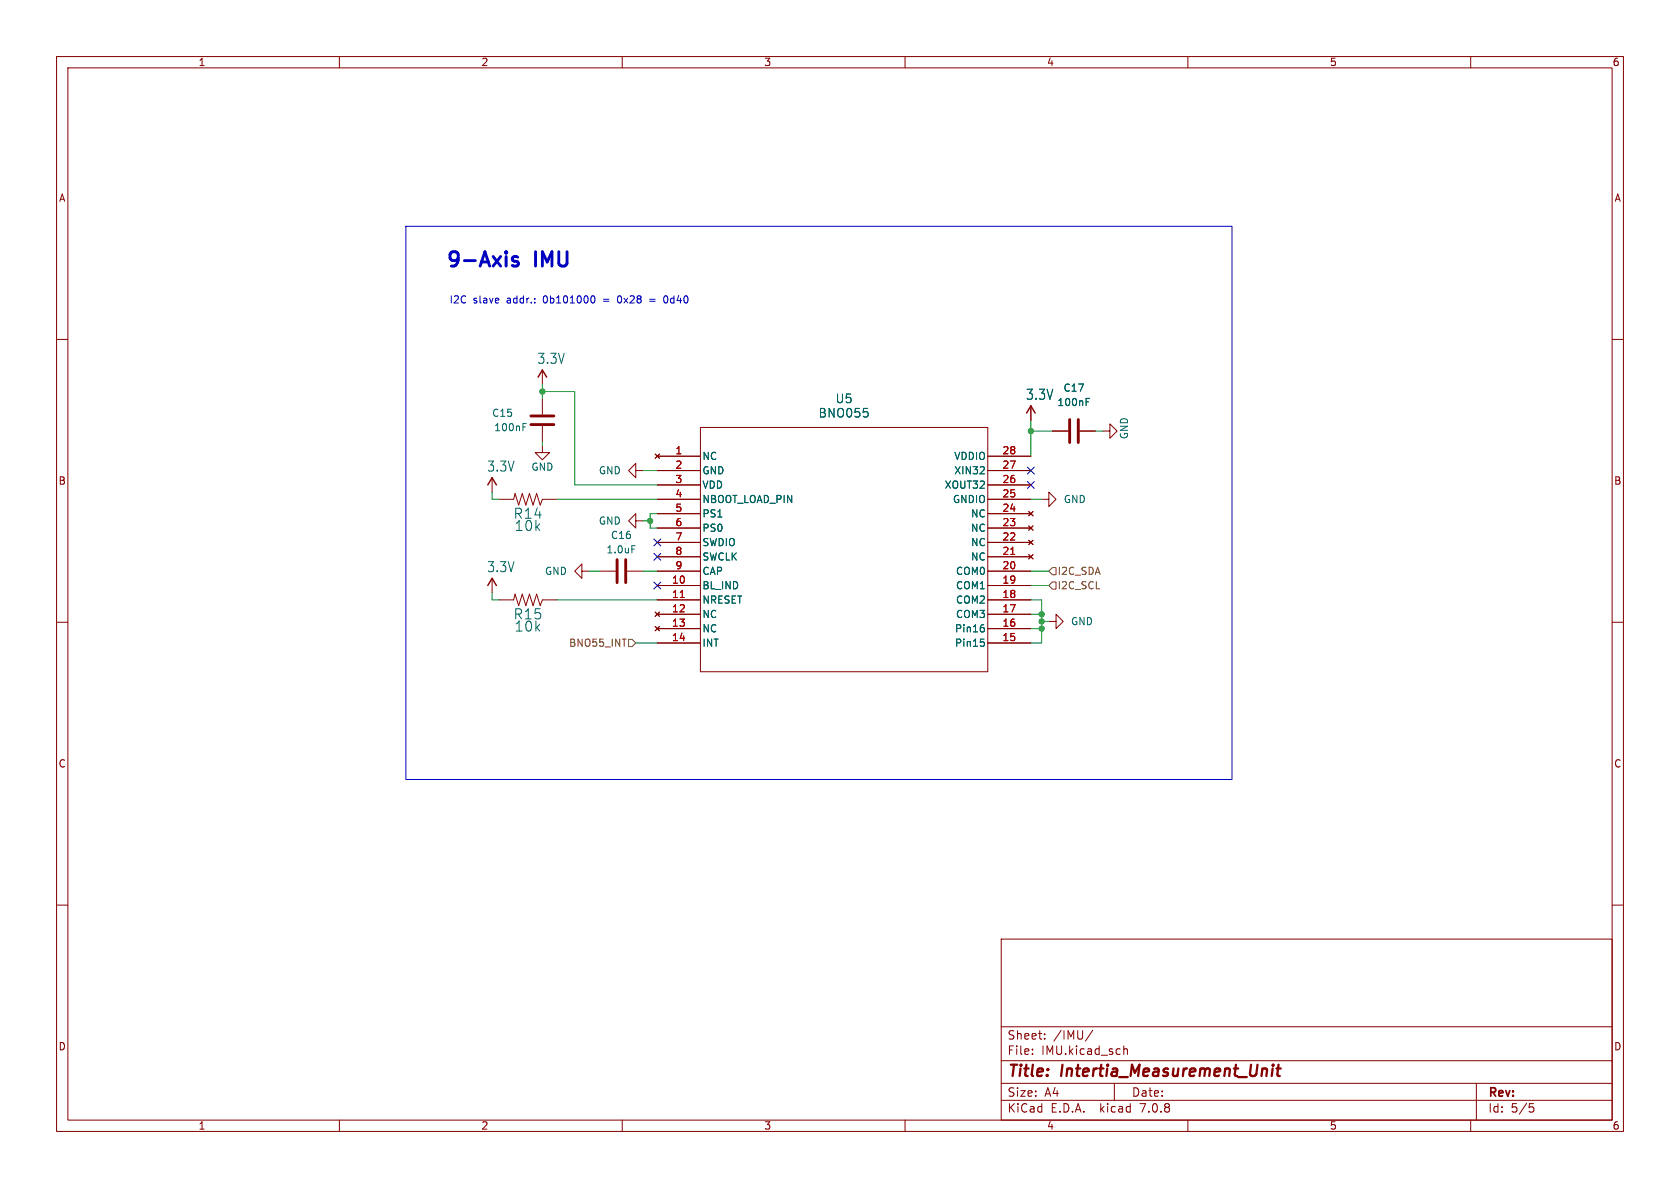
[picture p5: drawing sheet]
<svg xmlns="http://www.w3.org/2000/svg" width="297mm" height="210mm" viewBox="0 0 297 210" stroke-linecap="round" stroke-linejoin="round" font-family="sans-serif">
<g fill="none" stroke="#840000" stroke-width=".18">
<path d="M10 10h277v190h-277zM12 12h273v186h-273zM60 10v2M110 10v2M160 10v2M210 10v2M260 10v2M10 60h2M285 60h2M95.9 78.7v1.3h1.3l-1.3 1.3-1.3-1.3h1.3M95.9 65.4v2.5M95.9 70.5v2.8"/>
<path d="M95.9 75.3v2.8M123.8 75.6h50.8v43.1h-50.8zM182.2 71.8v2.5M186.1 76.2h2.7M190.9 76.2h2.8M194.9 76.2h1.3v-1.3l1.3 1.3-1.3 1.3v-1.3M87 84.5v2.5M88.3 88.3h2.5l.3-1.1 .6 2.1 .6-2.1 .7 2.1 .6-2.1 .6 2.1 .7-2.1 .6 2.1 .4-1h2.5M112.4 92.1v-1.3l-1.3 1.3 1.3 1.2v-1.2h1.3M112.4 83.2v-1.3l-1.3 1.3 1.3 1.3v-1.3h1.3M115.8 80.3l.8 .7M116.2 80.6h7.6"/>
<path d="M116.2 83.2h7.6M116.2 98.4h7.6M116.2 95.9h7.6M116.2 93.3h7.6M116.2 90.8h7.6M116.2 85.7h7.6M116.2 88.3h7.6M116.6 80.3l-.8 .7M174.6 80.6h7.6M174.6 83.2h7.6M174.6 98.4h7.6M174.6 95.9h7.6"/>
<path d="M174.6 93.3h7.6M174.6 90.8h7.6M174.6 85.7h7.6M174.6 88.3h7.6M181.9 98l.7 .8M181.9 95.5l.7 .8M181.9 93l.7 .7M181.9 90.4l.7 .8M182.6 98l-.7 .8M182.6 95.5l-.7 .8M182.6 93l-.7 .7M182.6 90.4l-.7 .8"/>
<path d="M184.1 88.3h1.3v-1.3l1.3 1.3-1.3 1.2v-1.2M10 110h2M87 102.2v2.6M88.3 106h2.5l.3-1 .6 2.1 .6-2.1 .7 2.1 .6-2.1 .6 2.1 .7-2.1 .6 2.1 .4-1.1h2.5M102.9 101v-1.3l-1.3 1.3 1.3 1.2v-1.2h1.2M106 101h2.8M110.9 101h2.8M115.8 108.2l.8 .8M115.8 110.7l.8 .8M116.2 103.5h7.6M116.2 106h7.6M116.2 108.6h7.6"/>
<path d="M116.2 111.1h7.6M116.2 113.7h7.6M116.2 101h7.6M116.6 108.2l-.8 .8M116.6 110.7l-.8 .8M174.6 103.5h7.6M174.6 106h7.6M174.6 108.6h7.6M174.6 111.1h7.6M174.6 113.7h7.6M174.6 101h7.6M185.4 109.9h1.3v-1.3l1.3 1.3-1.3 1.2v-1.2"/>
<path d="M285 110h2M10 160h2M285 160h2M177 166h108v32h-108zM60 198v2M110 198v2M160 198v2M177 194.5h108M177 191.5h108M177 187.5h108M177 181.5h108M182.5 186.3v.1"/>
<path d="M182.5 185.5v.1M184.7 183.6v.1M184.7 182.8v.1M193.2 182.1l-1.3 2M197 191.5v3M198.7 184.9v1.5M198.7 185.5l.2-.1 .3 .1 .1 .9M210 198v2M260 198v2M261 191.5v6.5M270.4 195.1h.7M270.5 195.7h.4l.3 .3-.2 .5-.5 .1"/>
</g>
<path d="M225 188.9l-.2 1.3M225.1 188.2l-.1 .1 .1 .1M225.1 188.2l.1 .1-.1 .1M225.1 188.2v.2M225.7 188.9h.7M226 188.2l-.2 1.7 .1 .2 .4 .1" fill="none" stroke="#840000" stroke-width=".4"/>
<path d="M93.9 75.1h4M93.9 73.5h4M189.1 74.2v4M190.6 74.2v4M109.1 98.9v4.1M110.6 98.9v4.1" fill="none" stroke="#840000" stroke-width=".51"/>
<path d="M92.4 75.5h.5M92.4 74.9h.7M153.4 72.9v.7M192 71h.4M192 70.4h.6M111.7 96.5h.6M173.4 113h.6M173.7 110.4h.2M173.8 113.5l.2 .2v.3l-.2 .2M173.8 110.9l.2 .3v.3l-.2 .2" fill="none" stroke="#006464" stroke-width=".18"/>
<path d="M95.1 66.7l.8-1.3 .7 1.3M181.5 73l.7-1.2 .8 1.2M86.2 85.7l.8-1.2 .8 1.2M86.2 103.5l.8-1.3 .8 1.3" fill="none" stroke="#840000" stroke-width=".25"/>
<path d="M178.7 98h.7M120.3 105.6h.7" fill="none" stroke="#a90000" stroke-width=".18"/>
<path d="M111.1 113h.7l.6 .7-.6 .6h-.7zM186.1 100.3h.6v1.3h-.6l-.7-.6zM186.1 102.9h.6v1.2h-.6l-.7-.6z" fill="none" stroke="#725600" stroke-width=".18"/>
<path d="M91.5 45.5l-.6-.2-.3 .4 .1 .4 .8 .2 .2 .3-.2 .3-.2 .1-.7-.1" fill="none" stroke="#0000c2" stroke-width=".51"/>
<path d="M71.8 40h146v97.8h-146zM104.6 52.4l.2-.1a.68 .68 0 0 1 .4 .6 .68 .68 0 0 1-.4 .7l-.2-.1M109.4 52.4l-.2 .4 .2 .7M114.9 52.9h.9M114.9 53.3h.9M117.9 52.4l-.1-.1a.68 .68 0 0 0-.5 .6 .68 .68 0 0 0 .5 .7l.1-.1" fill="none" stroke="#0000c2" stroke-width=".18"/>
<g fill="none" stroke="#009600" stroke-width=".18">
<path d="M95.9 69.2h5.7v16.5h14.6M95.9 67.9v2.6M95.9 78.1v.6M182.2 76.2h3.9M182.2 74.3v6.3M193.7 76.2h1.2M87 87v1.3h1.3M98.4 88.3h17.8M113.7 83.2h2.5M113.7 92.1h1.2M116.2 90.8h-1.3v2.5h1.3M182.2 88.3h1.9"/>
<path d="M87 104.8v1.2h1.3M98.4 106h17.8M104.1 101h1.9M112.4 113.7h3.8M113.7 101h2.5M182.2 106h1.9v7.7h-1.9M182.2 101h3.2M182.2 108.6h1.9M182.2 103.5h3.2M182.2 111.1h1.9M184.1 109.9h1.3"/>
</g>
<path d="M115.6 95.3l1.2 1.2M115.6 97.8l1.2 1.2M116.8 95.3l-1.2 1.2M116.8 97.8l-1.2 1.2M181.6 82.6l1.3 1.2M181.6 85.1l1.3 1.2M182.9 82.6l-1.3 1.2M182.9 85.1l-1.3 1.2M115.6 102.9l1.2 1.2M116.8 102.9l-1.2 1.2" fill="none" stroke="#000084" stroke-width=".18"/>
<g fill="#009600" stroke="#009600" stroke-width=".18">
<circle cx="182.2" cy="76.2" r=".46"/>
<circle cx="184.1" cy="109.9" r=".46"/>
<circle cx="184.1" cy="111.1" r=".46"/>
<circle cx="184.1" cy="108.6" r=".46"/>
<circle cx="95.9" cy="69.2" r=".46"/>
<circle cx="114.9" cy="92.1" r=".46"/>
</g>
<g font-size="3.5" fill="#0000c2">
<text x="78.7" y="47.4">9-Axis</text>
<text x="94.8" y="47.4">IMU</text>
</g>
<g font-size="2.8" fill="#840000">
<text x="178" y="190.9">Title:</text>
<text x="187.7" y="190.9">Intertia_Measurement_Unit</text>
</g>
<g font-size="2.5" fill="#006464">
<text x="94.9" y="64.5">3.3V</text>
<text x="181.3" y="70.9">3.3V</text>
<text x="86" y="83.6">3.3V</text>
<text x="90.7" y="91.9">R14</text>
<text x="90.9" y="94.1">10k</text>
<text x="86" y="101.4">3.3V</text>
<text x="90.7" y="109.7">R15</text>
<text x="90.9" y="111.9">10k</text>
</g>
<g font-size="2.1" fill="#006464">
<text x="147.6" y="71.5">U5</text>
<text x="144.6" y="74">BNO055</text>
</g>
<g font-size="2.1" fill="#840000">
<text x="178" y="184">Sheet:</text>
<text x="186.2" y="184">/IMU/</text>
<text x="178" y="186.7">File:</text>
<text x="184.1" y="186.7">IMU.kicad_sch</text>
<text x="178" y="196.9">KiCad</text>
<text x="178" y="194.1">Size:</text>
<text x="184.7" y="194.1">A4</text>
<text x="185.7" y="196.9">E.D.A.</text>
<text x="194.6" y="196.9">kicad</text>
<text x="200" y="194.1">Date:</text>
<text x="201.8" y="196.9">7.0.8</text>
<text x="263" y="194.3">Rev:</text>
<text x="263" y="196.9">Id:</text>
<text x="267.1" y="196.9">5/5</text>
</g>
<g font-size="1.8" fill="#840000">
<text x="35" y="11.9">1</text>
<text x="85" y="11.9">2</text>
<text x="135" y="11.9">3</text>
<text x="185" y="11.9">4</text>
<text x="235" y="11.9">5</text>
<text x="285" y="11.9">6</text>
<text x="10.3" y="35.9">A</text>
<text x="285.3" y="35.9">A</text>
<text x="10.3" y="85.9">B</text>
<text x="285.3" y="85.9">B</text>
<text x="10.3" y="135.9">C</text>
<text x="285.3" y="135.9">C</text>
<text x="10.3" y="185.9">D</text>
<text x="285.3" y="185.9">D</text>
<text x="35" y="199.9">1</text>
<text x="85" y="199.9">2</text>
<text x="135" y="199.9">3</text>
<text x="185" y="199.9">4</text>
<text x="235" y="199.9">5</text>
<text x="285" y="199.9">6</text>
</g>
<g font-size="1.8" fill="#0000c2">
<text x="79.4" y="53.7">I2C</text>
<text x="83.6" y="53.7">slave</text>
<text x="89.7" y="53.7">addr.:</text>
<text x="96.3" y="53.7">0b101000</text>
<text x="107.1" y="53.7">=</text>
<text x="109.8" y="53.7">0x28</text>
<text x="118.4" y="53.7">0d40</text>
</g>
<g font-size="1.8" fill="#006464">
<text x="186.8" y="72">100nF</text>
<text x="187.9" y="69.4">C17</text>
<text x="86.9" y="73.9">C15</text>
<text x="87.3" y="76.4">100nF</text>
<text x="199.6" y="77.7" transform="rotate(-90 199.6 77.7)">GND</text>
<text x="93.8" y="83.4">GND</text>
<text x="124.1" y="81.5">NC</text>
<text x="168.6" y="81.5">VDDIO</text>
<text x="105.8" y="84">GND</text>
<text x="124.1" y="84">GND</text>
<text x="124.1" y="86.6">VDD</text>
<text x="124.1" y="89.1">NBOOT_LOAD_PIN</text>
<text x="166.9" y="86.6">XOUT32</text>
<text x="168.4" y="89.1">GNDIO</text>
<text x="168.6" y="84">XIN32</text>
<text x="188" y="89.1">GND</text>
<text x="105.8" y="92.9">GND</text>
<text x="107.9" y="95.5">C16</text>
<text x="124.1" y="91.7">PS1</text>
<text x="124.1" y="94.2">PS0</text>
<text x="171.6" y="94.2">NC</text>
<text x="171.6" y="91.7">NC</text>
<text x="96.2" y="101.8">GND</text>
<text x="107.1" y="98">1.0uF</text>
<text x="124.1" y="96.7">SWDIO</text>
<text x="124.1" y="99.3">SWCLK</text>
<text x="124.1" y="101.8">CAP</text>
<text x="168.9" y="101.8">COM0</text>
<text x="171.6" y="99.3">NC</text>
<text x="171.6" y="96.7">NC</text>
<text x="124.1" y="104.4">BL_IND</text>
<text x="124.1" y="106.9">NRESET</text>
<text x="168.9" y="106.9">COM2</text>
<text x="168.9" y="104.4">COM1</text>
<text x="124.1" y="109.4">NC</text>
<text x="124.1" y="112">NC</text>
<text x="168.7" y="112">Pin16</text>
<text x="168.9" y="109.4">COM3</text>
<text x="189.2" y="110.7">GND</text>
<text x="124.1" y="114.5">INT</text>
<text x="168.7" y="114.5">Pin15</text>
</g>
<g font-size="1.8" fill="#a90000">
<text x="119.3" y="80.4">1</text>
<text x="119.3" y="82.9">2</text>
<text x="177.1" y="82.9">27</text>
<text x="177.1" y="80.4">28</text>
<text x="119.3" y="85.5">3</text>
<text x="119.3" y="88">4</text>
<text x="177.1" y="85.5">26</text>
<text x="177.1" y="88">25</text>
<text x="119.3" y="90.6">5</text>
<text x="119.3" y="93.1">6</text>
<text x="119.3" y="95.6">7</text>
<text x="177.1" y="95.6">22</text>
<text x="177.1" y="93.1">23</text>
<text x="177.1" y="90.6">24</text>
<text x="119.3" y="98.2">8</text>
<text x="119.3" y="100.7">9</text>
<text x="177.1" y="100.7">20</text>
<text x="177.1" y="98.2">21</text>
<text x="118.7" y="103.3">10</text>
<text x="118.7" y="105.8">11</text>
<text x="177.1" y="105.8">18</text>
<text x="177.1" y="103.3">19</text>
<text x="118.7" y="108.3">12</text>
<text x="118.7" y="110.9">13</text>
<text x="118.7" y="113.4">14</text>
<text x="177.1" y="108.3">17</text>
<text x="177.1" y="113.4">15</text>
<text x="177.1" y="110.9">16</text>
</g>
<g font-size="1.8" fill="#725600">
<text x="186.9" y="101.8">I2C_SDA</text>
<text x="186.9" y="104.4">I2C_SCL</text>
<text x="100.5" y="114.5">BNO55_INT</text>
</g>
</svg>
